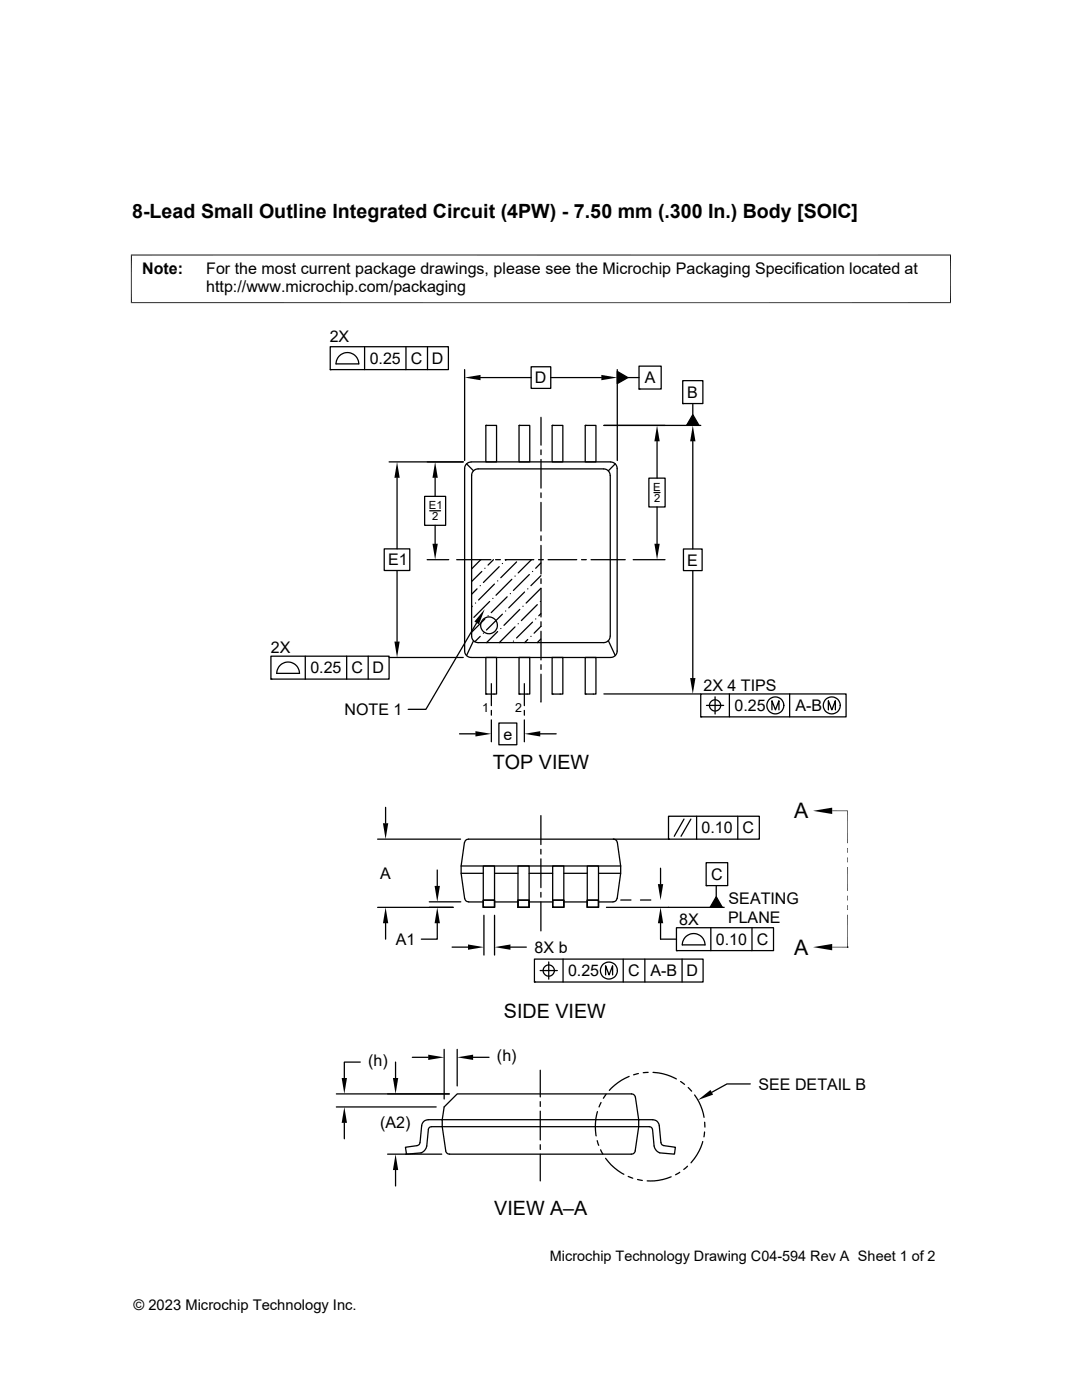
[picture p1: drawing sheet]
<svg xmlns="http://www.w3.org/2000/svg" width="216mm" height="279mm" viewBox="0 0 216 279" stroke-linecap="round" stroke-linejoin="round" font-family="sans-serif">
<g fill="none" stroke="#000" stroke-width=".25">
<path d="M65.9 69.2h23.6v4.6h-23.6zM65.9 73.8h.1M67.8 70.9a2.27 2.27 0 0 1 2.5-.3 2.27 2.27 0 0 1 1.3 2h-4.5l.2-.9zM72.7 69.2v4.6M81 69.2v4.6M85.3 69.2v4.6M92.7 73.8v18.1M95.9 75.4h10.1M106 73.2h3.9v4.3h-3.9zM109.9 75.4h10.1M123.2 73.8v18.1M123.2 74.1l2.1 1.3-2.1 1.2z"/>
<path d="M125.3 75.4h2.2M127.5 73.1h4.4v4.5h-4.4zM127.5 77.6h.1M136.2 76h4.1v4.5h-4.1zM77.6 92.2h14.8M79.2 95.4v14.1M84.7 99.1h4.2v5.7h-4.2zM86.8 95.4v3.7M93.1 92.6l.9-.4h27.9a1.3 1.3 0 0 1 1.2 1.3v36.4a1.3 1.3 0 0 1-1.2 1.3h-27.9a1.3 1.3 0 0 1-1.3-1.3v-36.4zM93.1 92.6l1.4 1.4M94.5 94l.9-.4h25.1a1.34 1.34 0 0 1 1.3 1.3v32.1a1.3 1.3 0 0 1-1.3 1.2h-25.1a1.3 1.3 0 0 1-1.3-1.2v-32.1zM96.9 84.9h2.2v7.3h-2.2z"/>
<path d="M96.9 84.9h.1M103.6 84.9h2.1v7.3h-2.1zM103.6 84.9h.1M107.9 83.3v5.5M107.9 89.8v.9M107.9 91.7v5.7M107.9 98.4v.9M110.2 84.9h2.1v7.3h-2.1zM110.2 84.9h.1M116.8 84.9h2.1v7.3h-2.1zM116.8 84.9h.1M120.5 84.9h19.3"/>
<path d="M122.8 92.6l-1.4 1.4M129.5 95.4h3.2v5.8h-3.2zM130.5 98.3h1.2M131.1 88.1v7.3M136.2 80.5h.1M138.2 82.8l1.3 2.1h-2.5zM138.2 80.5v2.3M138.2 88.1v21.5M76.7 109.5h5.1v4.4h-5.1zM79.2 113.9v14.1M85.2 111.7h4.3M85.7 101.9h2.2"/>
<path d="M86.8 104.8v3.7M91.1 111.7h6.8M95.2 117.5l-1.1 1.1M95.8 116.9h.1M95.9 111.7l-1.8 1.8M96.1 114l-2 2.1M96.8 113.4h.1M98.3 119.4h.1M98.5 111.7l-1.1 1.1M98.7 116.6l-3.2 3.1M98.9 111.7h.9M99.3 115.9h.1"/>
<path d="M99.6 113.1l-3.1 3.1M100.2 112.5h.1M100.8 111.7h5.7M101 111.7l-.1 .1M101.2 119.1l-3.2 3.2M101.8 118.5h.1M102.1 115.6l-3.1 3.2M102.8 115h.1M103.1 112.1l-3.2 3.2M104.7 118.2l-3.2 3.1M105.3 117.5h.1M105.6 114.7l-3.2 3.1"/>
<path d="M106 111.7l-2.6 2.6M106.3 114h.1M107.5 111.7h.9M107.9 114.9l-2 2M107.9 112.4l-1 1M107.9 100.3v5.7M107.9 106.9v1M107.9 108.8v5.8M107.9 115.5v1M109.4 111.7h5.7M116 111.7h1M117.9 111.7h6.9"/>
<path d="M126.3 111.7h6.4M131.1 101.2v7.3M136.4 109.6h3.7v4.3h-3.7zM138.2 113.9v21.4M54.1 131h23.5v4.5h-23.5zM54.1 135.5h.1M56 132.7a2.27 2.27 0 0 1 2.4-.4 2.27 2.27 0 0 1 1.4 2.1h-4.6l.2-.9zM60.9 131v4.5M69.2 131v4.5M73.5 131v4.5M77.6 131.2h14.8M94.2 121l-.1 .1"/>
<path d="M94.5 127.9l-1.4 2.9M94.9 120.4h.1M95.1 124.3l-10.1 17.3h-3.6M95.8 127l-1.1 1.1M96.5 126.4h.1M96.8 123.5l-2.7 2.7M96.9 131.2h2.2v7.3h-2.2zM96.9 138.5h.1M97.4 122.9h.1M97.7 120l-3.1 3.2M98 136.4v4.4M98.6 138.5h.1"/>
<path d="M99.3 126l-2.2 2.2M99.9 125.4h.1M100.2 122.6l-3.1 3.1M100.9 121.9h.1M102.4 128h.1M102.8 125.1l-3.2 3.1M103.4 124.5h.1M103.6 131.2h2.1v7.3h-2.1zM103.6 138.5h.1M103.7 121.6l-3.1 3.2M104.4 121h.1M104.6 136.4v4.4"/>
<path d="M105 120.4l2.9-3v5.7M105.2 138.5h.1M105.3 127.6l-.6 .6M105.9 127h.1M106.3 124.2l-3.2 3.1M106.9 123.5h.1M107.2 120.7l-3.2 3.1M107.8 120h.1M107.9 127.5l-.7 .7M107.9 122.5l-.4 .4M107.9 134.6v5.5M107.9 124.1v.9l-1.3 1.4"/>
<path d="M107.9 126v5.7M107.9 132.7v.9M110.2 131.2h2.1v7.3h-2.1zM110.2 138.5h.1M111.8 138.5h.1M116.8 131.2h2.1v7.3h-2.1zM116.8 138.5h.1M118.4 138.5h.1M120.5 138.5h19.3M121.4 127.9l1.4 2.9M139.8 138.5h29v4.6h-29zM142.7 139.1v3.4"/>
<path d="M145.5 138.5v4.6M157.6 138.5v4.6M91.7 146.5h3.2M98 141.8v.9M98 143.7v4.3M99.5 144.3h3.6v4.3h-3.6zM104.6 141.8v.9M104.6 143.7v4.3M107.8 146.5h3.2M139.8 143.1h.1M141 140.8h3.4M154 141.7v-1.9l.7 1.9 .7-1.9v1.9"/>
<path d="M165.3 141.7v-1.9l.7 1.9 .7-1.9v1.9M75.4 167.5h16.5M76.9 161.1v3.2M85.7 180h6.2M87.2 173.6v3.2M92 172.8h31.8M92 174.3h4.4M96.4 172.8h2.3v8.3h-2.3zM96.4 179.6h2.3v1.5h-2.3zM98.7 174.3h4.7M103.4 172.8h2.2v8.3h-2.2zM103.4 179.6h2.2v1.5h-2.2z"/>
<path d="M105.6 174.3h4.7M107.9 162.8v5.8M107.9 169.5v1M107.9 171.4v5.7M107.9 178.1v.9M110.3 172.8h2.2v8.3h-2.2zM110.3 179.6h2.2v1.5h-2.2zM112.5 174.3h4.7M117.2 172.8h2.2v8.3h-2.2zM117.2 179.6h2.2v1.5h-2.2zM119.4 174.3h4.4M122.4 167.5l.5 .2 .3 .5 .6 4.6"/>
<path d="M123.1 179.3l-.1 .4-.4 .2-3.2 .1M123.8 172.8v1.5l-.7 5M123.9 179.6h2M127.8 179.6h2.1M131.8 173.3v3.1M133.4 162.9h18.1v4.6h-18.1zM133.4 167.5h.1M133.4 167.5h-39.9l-.5 .2-.3 .3a22.2 22.2 0 0 0 .1 11.4l.2 .4 .4 .2h3M136.5 163.5l-2 3.4M137.9 163.5l-2 3.4M139 162.9v4.6M140.9 172.2h4.3v4.5h-4.3z"/>
<path d="M140.9 176.7h.1M142.9 179l1.2 2.1h-2.4zM142.9 176.7v2.3M147.2 162.9v4.6M75.4 181.1h15M76.9 184.3v3.1M87.2 184.3v3.1h-3.1M90.2 189h3.2M96.4 181.1h.1M96.6 182.7v7.9M98.7 180h4.7M98.7 182.7v7.9"/>
<path d="M101.9 189h3.1M103.4 181.1h.1M105.6 180h4.7M106.6 191.4h33.7v4.6h-33.7zM106.6 196h.1M107.8 193.7h3.4M107.9 180v5.8M109.5 192v3.4M110.3 181.1h.1M112.4 191.4v4.6M112.5 180h4.7M117.2 181.1h.1"/>
<path d="M120.8 194.6v-1.9l.7 1.9 .7-1.9v1.9M121 181.1h23.5M124.4 191.4v4.6M128.7 191.4v4.6M131.8 184.3v3.1h3.2M135 185.1h19.3v4.6h-19.3zM135 189.7h.1M136.1 191.4v4.6M136.9 186.9a2.27 2.27 0 0 1 2.4-.4 2.27 2.27 0 0 1 1.4 2.1h-4.6l.3-1zM141.8 185.1v4.6M150.1 185.1v4.6M169.1 189h.1"/>
<path d="M67.1 218.3h22.5M71.9 212h-3.2v3.1M78.9 212v3.1M82.3 211h3.1M88.6 209.4v9.9M91.2 218.3h34.8a.81 .81 0 0 1 .8 .7l.6 4.5h-39.2l.4-2.6zM91.2 209.4v7.3M94.4 211h3.2M107.8 213.6v5.3M107.8 219.9v.9M120.9 218.4l-.5 .8M125.5 214.8l-2.2 1.3-1.7 1.5"/>
<path d="M127.4 214.2l-1 .3M129.3 214l-.9 .1M130.3 214l2 .3 2.7 1M135.8 215.8l.8 .6M137.3 217l.7 .8M138.6 218.5l1.2 2.2 .7 2.3M149.7 216.3h-4.6l-3.1 1.7M67.1 220.9h19.9M68.7 224.1v3.2M77.3 230.3h10.8M78.9 233.5v3.2M85.4 223.5h2.8v1.4h-2.1l-.4 .1-.2 .3-.3 3.4-.3 .6-.5 .5-.4 .3-2.9 .2-.2-1.3 2.3-.4 .5-.3 .4-3.6a1.27 1.27 0 0 1 1.3-1.2"/>
<path d="M88.2 224.9h39.2l-.6 4.8a.81 .81 0 0 1-.8 .6h-36.3a.81 .81 0 0 1-.8-.6zM107.8 221.8v5.7M107.8 228.5v.9M107.8 230.4v5.3M119.2 227.6l.3 1M119.2 221.8l-.4 2.2 .2 2.7M119.8 229.5l.5 .8M119.9 220l-.4 .9M120.8 231.2l1.8 1.9 1.9 1.3M125.3 234.8l1 .3M127.2 235.4l1 .2M129.6 224.9l.4 .1 .2 .3 .3 3.4a1.78 1.78 0 0 0 1.1 1.4l3 .2 .2-1.3-2.5-.4-.2-.2-.2-.4"/>
<path d="M130.3 223.5h-2.9v1.4h2.2M130.3 223.5a1.27 1.27 0 0 1 1.3 1.2l.3 3.3M133.9 234.9l-2.5 .7-2.3 .1M135.6 234l-.8 .4M137.2 232.7l-.8 .7M140.2 227.8l-.7 2-1.6 2.3M140.6 225.9l-.1 1M140.6 224l.1 .9"/>
<circle cx="97.6" cy="124.8" r="1.67"/>
<circle cx="142.7" cy="140.8" r="1.12"/>
<circle cx="154.7" cy="140.8" r="1.69"/>
<circle cx="166" cy="140.8" r="1.69"/>
<circle cx="109.5" cy="193.7" r="1.12"/>
<circle cx="121.5" cy="193.7" r="1.69"/>
</g>
<path d="M26.1 50.9h163.7M26.2 50.8v9.7M189.7 50.8v9.7M26.1 60.4h163.7M166.1 161.8h3v6.5M169.1 173v4.8M169.1 182.6v6.4M169.2 189h-3.1" fill="none" stroke="#000" stroke-width=".2"/>
<g fill="#000">
<path d="M92.7 75.4l3.2-.6v1.1zM120 74.8l3.2 .6-3.2 .5zM123.2 74.1l2.1 1.3-2.1 1.2zM79.2 92.2l.6 3.2h-1.1zM86.8 92.2l.6 3.2h-1.1zM131.1 84.9l.5 3.2h-1zM138.2 84.9l.6 3.2h-1.1zM138.2 82.8l1.3 2.1h-2.5zM86.3 108.5h1.1l-.6 3.2zM130.6 108.5h1l-.5 3.2zM78.7 128h1.1l-.6 3.2zM96.7 121.6l-1.1 3-.9-.5z"/>
<path d="M137.7 135.3h1.1l-.6 3.2zM94.9 145.9l3.1 .6-3.1 .5zM104.6 146.5l3.2-.6v1.1zM76.4 164.3h1.1l-.6 3.2zM86.7 176.8h1.1l-.6 3.2zM131.3 176.4h1l-.5 3.2zM162.2 161.8l3.9-.6v1.3zM169.1 169.2l.1 1h-.1zM169.1 171.1l.1 1h-.1zM169.1 178.8l.1 .9h-.1zM169.1 169.2h.1v1zM169.1 171.1h.1v1z"/>
<path d="M169.1 178.8h.1v.9zM76.9 181.1l.6 3.2h-1.1zM87.2 181.1l.6 3.2h-1.1zM93.4 188.5l3.2 .5-3.2 .5zM98.7 189l3.2-.5v1zM131.8 181.1l.5 3.2h-1zM142.9 179l1.2 2.1h-2.4zM162.2 189l3.9-.6v1.3zM169.1 180.7l.1 .9h-.1zM169.1 180.7h.1v.9zM68.2 215.1h1l-.5 3.2zM78.4 215.1h1.1l-.6 3.2z"/>
<path d="M85.4 210.5l3.2 .5-3.2 .5zM91.2 211l3.2-.5v1zM139.3 219.5l2.5-2 .5 1zM68.7 220.9l.5 3.2h-1zM78.9 230.3l.6 3.2h-1.1z"/>
</g>
<g font-size="4.3">
<text x="158.5" y="163.3">A</text>
<text x="158.5" y="190.5">A</text>
</g>
<g font-size="3.9">
<text x="26.4" y="43.5">8-Lead Small Outline Integrated Circuit (4PW) - 7.50 mm (.300 In.) Body [SOIC]</text>
<text x="98.3" y="153.4">TOP VIEW</text>
<text x="100.5" y="203.1">SIDE VIEW</text>
<text x="98.6" y="242.6">VIEW A–A</text>
</g>
<g font-size="3.2">
<text x="28.4" y="54.7">Note:</text>
<text x="41.1" y="58.3">http://www.microchip.com/packaging</text>
<text x="41.1" y="54.7">For the most current package drawings, please see the Microchip Packaging Specification located at</text>
<text x="65.8" y="68.3">2X</text>
<text x="73.8" y="72.6">0.25</text>
<text x="82" y="72.6">C</text>
<text x="86.2" y="72.6">D</text>
<text x="106.7" y="76.5">D</text>
<text x="128.7" y="76.5">A</text>
<text x="137.1" y="79.4">B</text>
<text x="77.4" y="112.8">E1</text>
<text x="137.1" y="112.9">E</text>
<text x="54" y="130.4">2X</text>
<text x="61.9" y="134.4">0.25</text>
<text x="70.1" y="134.4">C</text>
<text x="74.4" y="134.4">D</text>
<text x="140.4" y="137.9">2X 4 TIPS</text>
<text x="68.7" y="142.7">NOTE 1</text>
<text x="146.6" y="141.9">0.25</text>
<text x="158.7" y="141.9">A-B</text>
<text x="100.5" y="147.6">e</text>
<text x="140" y="166.3">0.10</text>
<text x="148.2" y="166.3">C</text>
<text x="75.9" y="175.4">A</text>
<text x="141.9" y="175.6">C</text>
<text x="135.5" y="184.6">8X</text>
<text x="145.3" y="184.2">PLANE</text>
<text x="145.4" y="180.3">SEATING</text>
<text x="79" y="188.6">A1</text>
<text x="106.7" y="190.1">8X b</text>
<text x="142.8" y="188.6">0.10</text>
<text x="151" y="188.6">C</text>
<text x="113.3" y="194.8">0.25</text>
<text x="125.3" y="194.8">C</text>
<text x="129.8" y="194.8">A-B</text>
<text x="137" y="194.8">D</text>
<text x="73.5" y="212.8">(h)</text>
<text x="99.2" y="211.8">(h)</text>
<text x="151.3" y="217.4">SEE DETAIL B</text>
<text x="75.9" y="225.1">(A2)</text>
</g>
<g font-size="2.9">
<text x="109.7" y="251.7">Microchip Technology Drawing C04-594 Rev A Sheet 1 of 2</text>
<text x="26.6" y="261.3">© 2023 Microchip Technology Inc.</text>
</g>
<g font-size="2.5">
<text x="96.2" y="142">1</text>
<text x="102.8" y="142">2</text>
</g>
<g font-size="2.2">
<text x="85.6" y="101.7">E1</text>
<text x="130.3" y="98">E</text>
<text x="130.5" y="100.2">2</text>
<text x="86.2" y="103.8">2</text>
</g>
</svg>
